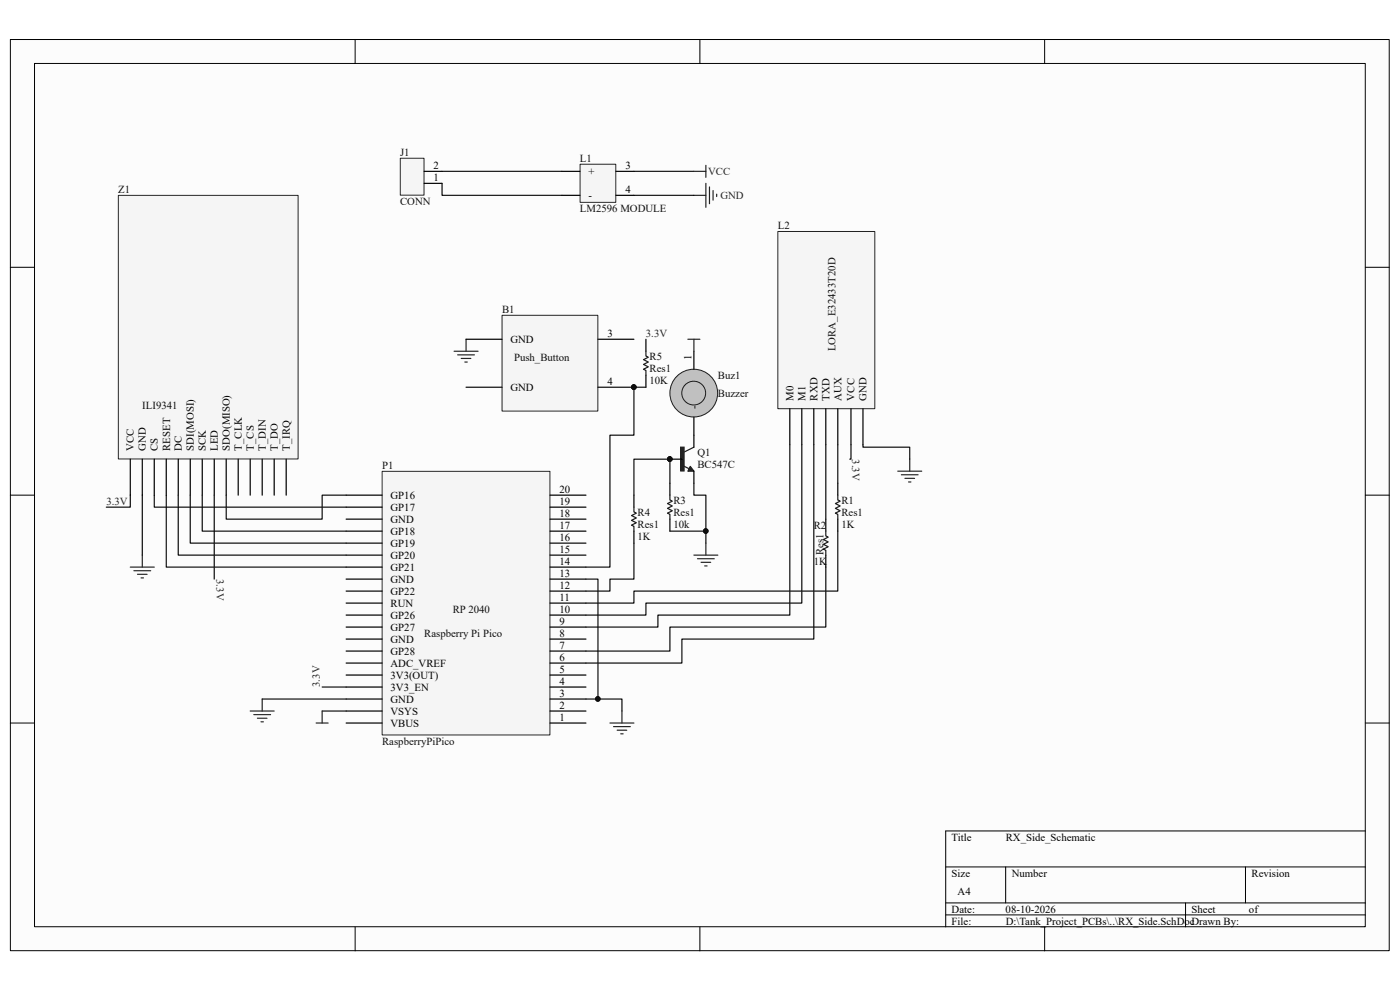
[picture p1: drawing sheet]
<svg xmlns="http://www.w3.org/2000/svg" width="297mm" height="210mm" viewBox="0 0 297 210" stroke-linecap="round" stroke-linejoin="round" font-family="sans-serif">
<path d="M2.2 8.4h292.5v193.3h-292.5z" fill="#fcfcfc"/>
<path d="M2.2 8.4h292.5v193.3h-292.5z" fill="none" stroke="#000" stroke-width=".21"/>
<path d="M7.4 13.5h282.2v183.1h-282.2z" fill="#fcfcfc"/>
<g fill="none" stroke="#000" stroke-width=".21">
<path d="M7.3 13.5h282.3v183.1h-282.3zM75.3 8.4v5.1M148.5 8.4v5.1M221.6 8.4v5.1M2.2 56.7h5.1M289.7 56.7h5.1M2.2 105h5.1M289.7 105h5.1M2.2 153.4h5.1M289.7 153.4h5.1M289.7 176.3h-89.1v20.3M75.3 196.6v5.1"/>
<path d="M148.5 196.6v5.1M200.6 183.9h89.1M200.6 191.5h89.1M200.6 194.1h89.1M213.4 183.9v7.6M221.6 196.6v5.1M251.5 191.5v5.1M264.2 183.9v7.6"/>
</g>
<path d="M85 33.6h5v7.8h-5z" fill="#f5f5f5"/>
<path d="M84.9 33.6h5.1v7.8h-5.1z" fill="none" stroke="#262626" stroke-width=".21"/>
<path d="M90 38.9h3.8M90 36.4h3.8" fill="none" stroke="#000" stroke-width=".25"/>
<path d="M123.1 34.9h7.5v8h-7.5z" fill="#f5f5f5"/>
<path d="M123.1 34.8h7.5v8.1h-7.5z" fill="none" stroke="#262626" stroke-width=".21"/>
<path d="M119.2 36.4h3.8M130.7 36.4h3.8M119.2 41.4h3.8M130.7 41.4h3.8M175.2 110.1v2.6M175.2 117.8v2.5M177.7 102.5v2.5M177.7 110.1v2.6" fill="none" stroke="#000" stroke-width=".25"/>
<path d="M93.8 38.9v2.5h25.4M93.8 36.4h25.4M134.5 36.4h12.7M134.5 41.4h12.7M175.2 94.4v15.7M177.7 94.4v8.1M180.5 94.4v3h-.2M183.1 94.4v.5h9.9v2.5" fill="none" stroke="#0e0e0e" stroke-width=".25"/>
<path d="M147.2 36.4h2.6M149.8 35.1v2.5M149.8 38.9v5.1M150.5 39.7v3.5M147.2 41.4h2.6M151.3 40.4v2.1M152 41.2v.5M190.5 100h5M193 97.4v2.6M191.2 100.7h3.6M192 101.5h2M192.7 102.2h.6" fill="none" stroke="#262626" stroke-width=".25"/>
<path d="M175.2 112.7v1l.5 .2-1 .6 1 .5-1 .5 1 .5-1 .5 .5 .2v1.1M177.7 105v1.1l.5 .2-1 .5 1 .5-1 .5 1 .5-1 .6 .5 .2v1" fill="none" stroke="#1c1c1c" stroke-width=".25"/>
<path d="M165.1 49.1h20.5v37.6h-20.5z" fill="#f5f5f5"/>
<path d="M165 49.1h20.6v37.6h-20.6z" fill="none" stroke="#262626" stroke-width=".21"/>
<path d="M167.6 86.7v7.7M170.1 86.7v7.7M172.6 86.7v7.7M175.2 86.7v7.7M177.7 86.7v7.7M180.5 86.7v7.7M183.1 86.7v7.7" fill="none" stroke="#000" stroke-width=".25"/>
<path d="M67.1 153.4h2.5M68.3 150.8v2.6" fill="none" stroke="#262626" stroke-width=".25"/>
<path d="M167.6 94.4v36.1h-28v2.5h-15.3M170.1 94.4v33.5h-33.1v2.6h-12.7M172.6 94.4v41.2h-27.9v5.1h-20.4M177.7 112.7v12.7h-43.2v2.5h-10.2M175.2 120.3v12.7h-33.1v5.1h-17.8M68.3 150.8h5.1M68.3 145.7h5.1" fill="none" stroke="#0e0e0e" stroke-width=".25"/>
<path d="M81.1 100h35.6v55.9h-35.6z" fill="#f5f5f5"/>
<path d="M81.1 100h35.6v55.9h-35.6z" fill="none" stroke="#262626" stroke-width=".21"/>
<g fill="none" stroke="#000" stroke-width=".25">
<path d="M73.4 117.8h7.7M73.4 115.2h7.7M73.4 112.7h7.7M73.4 110.1h7.7M73.4 107.6h7.7M73.4 105h7.7M116.7 117.8h7.6M116.7 115.2h7.6M116.7 112.7h7.6M116.7 110.1h7.6M116.7 107.6h7.6M116.7 105h7.6"/>
<path d="M73.4 138.1h7.7M73.4 135.6h7.7M73.4 133h7.7M73.4 130.5h7.7M73.4 127.9h7.7M73.4 125.4h7.7M73.4 122.9h7.7M73.4 120.3h7.7M116.7 138.1h7.6M116.7 135.6h7.6M116.7 133h7.6M116.7 130.5h7.6"/>
<path d="M116.7 127.9h7.6M116.7 125.4h7.6M116.7 122.9h7.6M116.7 120.3h7.6M73.4 153.4h7.7M73.4 150.8h7.7M73.4 148.3h7.7M73.4 145.7h7.7M73.4 143.2h7.7M73.4 140.7h7.7M116.7 153.4h7.6M116.7 150.8h7.6"/>
<path d="M116.7 148.3h7.6M116.7 145.7h7.6M116.7 143.2h7.6M116.7 140.7h7.6"/>
</g>
<path d="M27.6 105v2.6h-5M30.2 105v12.8M32.7 105v2.6h40.7M35.3 105v15.3h38.1M37.8 105v12.8h35.6M40.4 105v10.2h33M42.9 105v7.7h30.5M45.5 105v17.9M48 105v5.1h20.3v-5.1h5.1" fill="none" stroke="#0e0e0e" stroke-width=".25"/>
<path d="M30.2 117.8v2.5M27.6 120.3h5.1M28.4 121.1h3.6M29.2 121.8h2M29.9 122.6h.5" fill="none" stroke="#262626" stroke-width=".25"/>
<path d="M144.4 94.9h.7v5h-.7z" fill-rule="evenodd" fill="#1c1c1c" stroke="#1c1c1c" stroke-width=".25"/>
<path d="M145 98.8l1.2 .6M147.2 94.9l-2 1" fill="none" stroke="#1c1c1c" stroke-width=".25"/>
<path d="M146.4 98.9l.8 1.1h-1.3z" fill="#1c1c1c"/>
<path d="M146.4 98.9l.8 1.1h-1.3zM134.5 107.6v1l.5 .3-1 .5 1 .5-1 .5 1 .5-1 .5 .5 .3v1" fill="none" stroke="#1c1c1c" stroke-width=".25"/>
<path d="M142.1 97.4h2.6M147.2 92.3v2.6M147.2 100v2.5M134.5 105v2.6M134.5 112.7v2.5" fill="none" stroke="#000" stroke-width=".25"/>
<circle cx="142.1" cy="97.4" r=".48" fill="#0e0e0e" stroke="#0e0e0e" stroke-width=".21"/>
<path d="M134.5 115.2v7.7h-5.1v2.5h-5.1" fill="none" stroke="#0e0e0e" stroke-width=".25"/>
<circle cx="147.2" cy="83.4" r="5.1" fill="#c0c0c0" stroke="#1c1c1c" stroke-width=".21"/>
<path d="M147.2 74.5v3.8M147.2 88.5v3.8" fill="none" stroke="#000" stroke-width=".25"/>
<circle cx="147.2" cy="83.4" r="2.53" fill="#c0c0c0" stroke="#1c1c1c" stroke-width=".21"/>
<g fill="none" stroke="#262626" stroke-width=".25">
<path d="M96.3 74.5h5.1M97.1 75.3h3.6M97.9 76h2M98.6 76.8h.5M98.9 72v2.5M145.9 72h2.6M147.2 72v2.5M147.2 117.8h5.1M148 118.5h3.5M148.7 119.3h2.1M149.8 115.2v2.6M149.5 120.1h.5"/>
<path d="M53.1 150.8h5.1M53.8 151.6h3.6M54.6 152.4h2M55.4 153.1h.5M55.6 148.3v2.5"/>
</g>
<path d="M142.1 102.5v2.5M142.1 110.1v2.6" fill="none" stroke="#000" stroke-width=".25"/>
<path d="M142.1 105v1.1l.5 .2-1 .5 1 .5-1 .5 1 .5-1 .6 .5 .2v1" fill="none" stroke="#1c1c1c" stroke-width=".25"/>
<path d="M142.1 102.5v-5.1h-7.6v7.6M142.1 112.7h7.7M147.2 102.5v2.5h2.6v10.2M55.6 148.3h17.8" fill="none" stroke="#0e0e0e" stroke-width=".25"/>
<g fill="#0e0e0e" stroke="#0e0e0e" stroke-width=".21">
<circle cx="149.7" cy="112.6" r=".48"/>
<circle cx="142.1" cy="97.4" r=".48"/>
</g>
<path d="M106.6 66.9h20.2v20.3h-20.2z" fill="#f5f5f5"/>
<path d="M106.5 66.9h20.3v20.3h-20.3z" fill="none" stroke="#262626" stroke-width=".21"/>
<path d="M98.9 72h7.6M126.9 72h7.6M98.9 82.1h7.6M126.9 82.1h7.6" fill="none" stroke="#000" stroke-width=".25"/>
<circle cx="134.5" cy="82.1" r=".48" fill="#0e0e0e" stroke="#0e0e0e" stroke-width=".21"/>
<path d="M25.1 41.5h38.1v55.9h-38.1z" fill="#f5f5f5"/>
<path d="M25.1 41.4h38.1v56h-38.1z" fill="none" stroke="#262626" stroke-width=".21"/>
<g fill="none" stroke="#000" stroke-width=".25">
<path d="M137 72v2.5M137 79.6v2.5M27.6 97.4v7.6M30.2 97.4v7.6M32.7 97.4v7.6M35.3 97.4v7.6M37.8 97.4v7.6M40.4 97.4v7.6M42.9 97.4v7.6M45.5 97.4v7.6M48 97.4v7.6M50.5 97.4v7.6"/>
<path d="M53.1 97.4v7.6M55.6 97.4v7.6M58.2 97.4v7.6M60.7 97.4v7.6"/>
</g>
<path d="M137 74.5v1l.5 .3-1 .5 1 .5-1 .5 1 .5-1 .5 .5 .3v1" fill="none" stroke="#1c1c1c" stroke-width=".25"/>
<path d="M137 82.1h-2.5v10.2h-5.1v28h-5.1M124.3 122.9h2.6v25.4M124.3 148.3h7.6v2.5" fill="none" stroke="#0e0e0e" stroke-width=".25"/>
<g fill="#0e0e0e" stroke="#0e0e0e" stroke-width=".21">
<circle cx="134.5" cy="82.1" r=".48"/>
<circle cx="126.8" cy="148.3" r=".48"/>
</g>
<path d="M129.4 153.4h5.1M130.2 154.1h3.5M130.9 154.9h2.1M131.7 155.7h.5M131.9 150.8v2.6" fill="none" stroke="#262626" stroke-width=".25"/>
<g font-size="2.3" fill="#0e0e0e">
<text x="84.9" y="33.1">J1</text>
<text x="123" y="34.3">L1</text>
<text x="25.1" y="40.9">Z1</text>
<text x="84.9" y="43.5">CONN</text>
<text x="123" y="45">LM2596 MODULE</text>
<text x="165" y="48.6">L2</text>
<text x="106.5" y="66.4">B1</text>
<text x="109.1" y="76.6">Push_Button</text>
<text x="137.8" y="76.3">R5</text>
<text x="177.2" y="74.5" transform="rotate(-90 177.2 74.5)">LORA_E32433T20D</text>
<text x="137.8" y="81.4">10K</text>
<text x="137.8" y="78.9">Res1</text>
<text x="152.3" y="80.4">Buz1</text>
<text x="30.2" y="86.7">ILI9341</text>
<text x="152.3" y="84.2">Buzzer</text>
<text x="81.1" y="99.4">P1</text>
<text x="148" y="96.6">Q1</text>
<text x="148" y="99.2">BC547C</text>
<text x="142.9" y="106.8">R3</text>
<text x="178.5" y="106.8">R1</text>
<text x="135.3" y="109.4">R4</text>
<text x="135.3" y="111.9">Res1</text>
<text x="142.9" y="111.9">10k</text>
<text x="142.9" y="109.4">Res1</text>
<text x="172.6" y="112.2">R2</text>
<text x="178.5" y="111.9">1K</text>
<text x="178.5" y="109.4">Res1</text>
<text x="135.3" y="114.5">1K</text>
<text x="172.6" y="119.8">1K</text>
<text x="174.7" y="117.8" transform="rotate(-90 174.7 117.8)">Res1</text>
<text x="96.1" y="130">RP 2040</text>
<text x="90" y="135.1">Raspberry Pi Pico</text>
<text x="81.1" y="158">RaspberryPiPico</text>
</g>
<g font-size="2.3">
<text x="92" y="35.9">2</text>
<text x="132.7" y="35.9">3</text>
<text x="92" y="38.4">1</text>
<text x="124.8" y="37.1">+</text>
<text x="132.7" y="40.9">4</text>
<text x="124.8" y="42.2">-</text>
<text x="128.9" y="71.5">3</text>
<text x="108.3" y="72.7">GND</text>
<text x="146.7" y="76.3" transform="rotate(-90 146.7 76.3)">1</text>
<text x="108.3" y="82.9">GND</text>
<text x="128.9" y="81.7">4</text>
<text x="148" y="86.7" transform="rotate(-90 148 86.7)">-</text>
<text x="168.3" y="85" transform="rotate(-90 168.3 85)">M0</text>
<text x="170.9" y="85" transform="rotate(-90 170.9 85)">M1</text>
<text x="173.4" y="85" transform="rotate(-90 173.4 85)">RXD</text>
<text x="176" y="85" transform="rotate(-90 176 85)">TXD</text>
<text x="178.5" y="85" transform="rotate(-90 178.5 85)">AUX</text>
<text x="181.3" y="85" transform="rotate(-90 181.3 85)">VCC</text>
<text x="183.9" y="85" transform="rotate(-90 183.9 85)">GND</text>
<text x="28.4" y="95.6" transform="rotate(-90 28.4 95.6)">VCC</text>
<text x="30.9" y="95.6" transform="rotate(-90 30.9 95.6)">GND</text>
<text x="33.5" y="95.6" transform="rotate(-90 33.5 95.6)">CS</text>
<text x="36.1" y="95.6" transform="rotate(-90 36.1 95.6)">RESET</text>
<text x="38.6" y="95.6" transform="rotate(-90 38.6 95.6)">DC</text>
<text x="41.1" y="95.6" transform="rotate(-90 41.1 95.6)">SDI(MOSI)</text>
<text x="43.7" y="95.6" transform="rotate(-90 43.7 95.6)">SCK</text>
<text x="46.2" y="95.6" transform="rotate(-90 46.2 95.6)">LED</text>
<text x="48.8" y="95.6" transform="rotate(-90 48.8 95.6)">SDO(MISO)</text>
<text x="51.3" y="95.6" transform="rotate(-90 51.3 95.6)">T_CLK</text>
<text x="53.8" y="95.6" transform="rotate(-90 53.8 95.6)">T_CS</text>
<text x="56.4" y="95.6" transform="rotate(-90 56.4 95.6)">T_DIN</text>
<text x="58.9" y="95.6" transform="rotate(-90 58.9 95.6)">T_DO</text>
<text x="61.5" y="95.6" transform="rotate(-90 61.5 95.6)">T_IRQ</text>
<text x="82.8" y="105.8">GP16</text>
<text x="118.7" y="107.1">19</text>
<text x="118.7" y="104.6">20</text>
<text x="82.8" y="108.4">GP17</text>
<text x="82.8" y="110.9">GND</text>
<text x="82.8" y="113.5">GP18</text>
<text x="118.7" y="112.2">17</text>
<text x="118.7" y="109.6">18</text>
<text x="82.8" y="116">GP19</text>
<text x="82.8" y="118.5">GP20</text>
<text x="118.7" y="119.8">14</text>
<text x="118.7" y="117.3">15</text>
<text x="118.7" y="114.7">16</text>
<text x="82.8" y="121.1">GP21</text>
<text x="82.8" y="123.6">GND</text>
<text x="118.7" y="124.9">12</text>
<text x="118.7" y="122.3">13</text>
<text x="82.8" y="126.2">GP22</text>
<text x="82.8" y="128.7">RUN</text>
<text x="82.8" y="131.3">GP26</text>
<text x="118.7" y="130">10</text>
<text x="118.7" y="127.4">11</text>
<text x="82.8" y="133.8">GP27</text>
<text x="82.8" y="136.4">GND</text>
<text x="118.7" y="137.6">7</text>
<text x="118.7" y="135.1">8</text>
<text x="118.7" y="132.5">9</text>
<text x="82.8" y="138.9">GP28</text>
<text x="82.8" y="141.4">ADC_VREF</text>
<text x="82.8" y="144">3V3(OUT)</text>
<text x="118.7" y="142.7">5</text>
<text x="118.7" y="140.2">6</text>
<text x="82.8" y="146.5">3V3_EN</text>
<text x="82.8" y="149.1">GND</text>
<text x="118.7" y="147.8">3</text>
<text x="118.7" y="145.2">4</text>
<text x="82.8" y="151.6">VSYS</text>
<text x="82.8" y="154.1">VBUS</text>
<text x="118.7" y="152.9">1</text>
<text x="118.7" y="150.3">2</text>
<text x="201.9" y="178.3">Title</text>
<text x="213.4" y="178.3">RX_Side_Schematic</text>
<text x="201.9" y="186">Size</text>
<text x="214.6" y="186">Number</text>
<text x="265.5" y="186">Revision</text>
<text x="203.2" y="189.8">A4</text>
<text x="201.9" y="193.6">Date:</text>
<text x="201.9" y="196.1">File:</text>
<text x="213.3" y="193.6">08-10-2026</text>
<text x="213.4" y="196.1">D:\Tank_Project_PCBs\..\RX_Side.SchDocDrawn By:</text>
<text x="252.8" y="193.6">Sheet</text>
<text x="265" y="193.6">of</text>
</g>
<g font-size="2.3" fill="#262626">
<text x="150.2" y="37.1">VCC</text>
<text x="152.8" y="42.2">GND</text>
<text x="137" y="71.5">3.3V</text>
<text x="180.8" y="97.4" transform="rotate(90 180.8 97.4)">3.3V</text>
<text x="22.6" y="107.1">3.3V</text>
<text x="45.9" y="122.9" transform="rotate(90 45.9 122.9)">3.3V</text>
<text x="67.9" y="145.8" transform="rotate(-90 67.9 145.8)">3.3V</text>
</g>
</svg>
